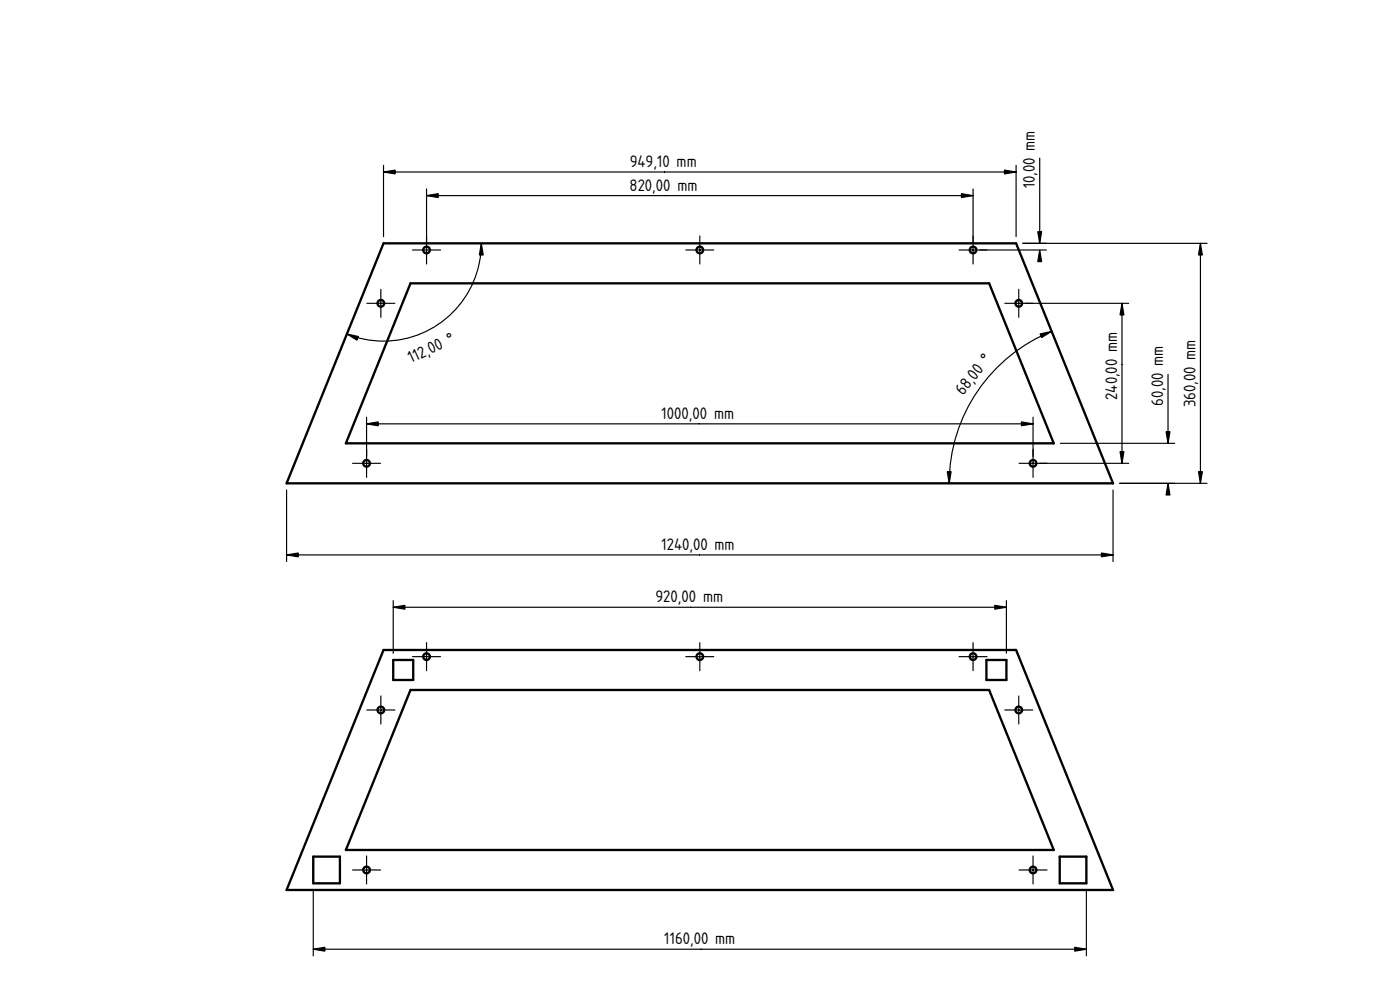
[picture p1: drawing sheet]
<svg xmlns="http://www.w3.org/2000/svg" width="420mm" height="297mm" viewBox="0 0 420 297" stroke-linecap="round" stroke-linejoin="round" font-family="sans-serif">
<path d="M210 109h.1" fill="none" stroke="#000" stroke-width=".3"/>
<path d="M123.2 85h173.6l19.4 48h-212.4z" fill-rule="evenodd" fill="#fff"/>
<path d="M210 109h.1" fill="none" stroke="#000" stroke-width=".3"/>
<g fill="#fff">
<circle cx="114.3" cy="91" r="1"/>
<circle cx="305.7" cy="91" r="1"/>
<circle cx="292" cy="75" r="1"/>
<circle cx="210" cy="75" r="1"/>
<circle cx="310" cy="139" r="1"/>
<circle cx="128" cy="75" r="1"/>
<circle cx="110" cy="139" r="1"/>
</g>
<g fill="none" stroke="#000" stroke-width=".7">
<path d="M115.1 73h189.8l29.1 72h-248zM123.2 85h173.6l19.4 48h-212.4z"/>
<circle cx="128" cy="75" r="1"/>
<circle cx="210" cy="75" r="1"/>
<circle cx="292" cy="75" r="1"/>
<circle cx="114.3" cy="91" r="1"/>
<circle cx="305.7" cy="91" r="1"/>
<circle cx="110" cy="139" r="1"/>
<circle cx="310" cy="139" r="1"/>
</g>
<g fill="#000" stroke="#000" stroke-width=".35">
<path d="M115.1 51.6l3.5-.6v1.2zM128 58.7l3.5-.6v1.2zM288.5 58.1l3.5 .6-3.5 .6zM301.4 51l3.5 .6-3.5 .6zM144.4 73l.6 3.5h-1.1zM312 75l.6 3.5h-1.2zM311.4 69.5h1.2l-.6 3.5zM360.3 73l.5 3.5h-1.1zM312.2 100.2l3.4-.8-3 1.9zM336.7 91l.6 3.5h-1.2zM104.1 100.2l3.5 .8-.5 1.1zM110 127.2l3.5-.6v1.2z"/>
<path d="M306.5 126.6l3.5 .6-3.5 .6zM336.1 135.5h1.2l-.6 3.5zM350 129.5h1.1l-.6 3.5zM284.3 141.5h1.2l-.6 3.5zM350.5 145l.6 3.5h-1.1zM359.7 141.5h1.1l-.5 3.5zM86 166.5l3.5-.6v1.2zM330.5 165.9l3.5 .6-3.5 .6z"/>
<path d="M128 70.8v8.4zM123.8 75h8.4z" fill-rule="evenodd"/>
<path d="M210 70.8v8.4zM205.8 75h8.4z" fill-rule="evenodd"/>
<path d="M292 70.8v8.4zM287.8 75h8.4z" fill-rule="evenodd"/>
<path d="M114.3 86.8v8.4zM110.1 91h8.4z" fill-rule="evenodd"/>
<path d="M305.7 86.8v8.4zM301.5 91h8.4z" fill-rule="evenodd"/>
<path d="M110 134.8v8.4zM105.8 139h8.4z" fill-rule="evenodd"/>
<path d="M310 134.8v8.4zM305.8 139h8.4z" fill-rule="evenodd"/>
</g>
<path d="M210 109h.1" fill="none" stroke="#000" stroke-width=".3"/>
<g fill="none" stroke="#000" stroke-width=".35">
<path d="M115.1 49.6v21.4M115.1 51.6h189.8M128 56.7v16.3M128 58.7h164M292 56.7v16.3M304.9 49.6v21.4M312 47.5v25.5M144.4 73a29.3 29.3 0 0 1-40.3 27.2M294 75h20M306.9 73h55.4M360.3 73v72M307.7 91h31"/>
<path d="M315.6 99.4a49.2 49.2 0 0 0-30.7 45.6M336.7 91v48M350.5 112.3v20.7M110 125.2v11.8M110 127.2h200M310 125.2v11.8M312 139h26.7M318.2 133h34.3M86 147v21.5M334 147v21.5M336 145h26.3M86 166.5h248"/>
</g>
<path d="M115.1 195h189.8l29.1 72h-248z" fill-rule="evenodd" fill="#fff"/>
<path d="M210 231h.1" fill="none" stroke="#000" stroke-width=".3"/>
<path d="M123.2 207h173.6l19.4 48h-212.4z" fill-rule="evenodd" fill="#fff"/>
<path d="M210 231h.1" fill="none" stroke="#000" stroke-width=".3"/>
<g fill="#fff">
<path d="M318 257h8v8h-8z" fill-rule="evenodd"/>
<path d="M94 257h8v8h-8z" fill-rule="evenodd"/>
<path d="M296 198h6v6h-6z" fill-rule="evenodd"/>
<path d="M118 198h6v6h-6z" fill-rule="evenodd"/>
<circle cx="114.3" cy="213" r="1"/>
<circle cx="305.7" cy="213" r="1"/>
<circle cx="292" cy="197" r="1"/>
<circle cx="210" cy="197" r="1"/>
<circle cx="310" cy="261" r="1"/>
<circle cx="128" cy="197" r="1"/>
<circle cx="110" cy="261" r="1"/>
</g>
<g fill="none" stroke="#000" stroke-width=".7">
<path d="M115.1 195h189.8l29.1 72h-248zM118 198h6v6h-6zM296 198h6v6h-6zM123.2 207h173.6l19.4 48h-212.4zM94 257h8v8h-8zM318 257h8v8h-8z"/>
<circle cx="128" cy="197" r="1"/>
<circle cx="210" cy="197" r="1"/>
<circle cx="292" cy="197" r="1"/>
<circle cx="114.3" cy="213" r="1"/>
<circle cx="305.7" cy="213" r="1"/>
<circle cx="110" cy="261" r="1"/>
<circle cx="310" cy="261" r="1"/>
</g>
<g fill="#000" stroke="#000" stroke-width=".35">
<path d="M118 182.2l3.5-.6v1.2zM298.5 181.6l3.5 .6-3.5 .6zM94 284.8l3.5-.6v1.2zM322.5 284.2l3.5 .6-3.5 .6z"/>
<path d="M114.3 208.8v8.4zM110.1 213h8.4z" fill-rule="evenodd"/>
<path d="M128 192.8v8.4zM123.8 197h8.4z" fill-rule="evenodd"/>
<path d="M210 192.8v8.4zM205.8 197h8.4z" fill-rule="evenodd"/>
<path d="M292 192.8v8.4zM287.8 197h8.4z" fill-rule="evenodd"/>
<path d="M305.7 208.8v8.4zM301.5 213h8.4z" fill-rule="evenodd"/>
<path d="M110 256.8v8.4zM105.8 261h8.4z" fill-rule="evenodd"/>
<path d="M310 256.8v8.4zM305.8 261h8.4z" fill-rule="evenodd"/>
</g>
<path d="M210 231h.1" fill="none" stroke="#000" stroke-width=".3"/>
<path d="M118 180.2v15.8M118 182.2h184M302 180.2v15.8M94 267v19.8M326 267v19.8M94 284.8h232" fill="none" stroke="#000" stroke-width=".35"/>
<g font-size="4.7">
<text x="189" y="50.2">949,10 mm</text>
<text x="188.9" y="57.2">820,00 mm</text>
<text x="310.6" y="56.5" transform="rotate(-90 310.6 56.5)">10,00 mm</text>
<text x="123.4" y="109" transform="rotate(-25 123.4 109)">112,00 °</text>
<text x="296.7" y="109.3" transform="rotate(-52 296.7 109.3)">°</text>
<text x="289" y="118.9" transform="rotate(-52 289 118.9)">68,0</text>
<text x="335.3" y="120" transform="rotate(-90 335.3 120)">240,00 mm</text>
<text x="198.6" y="125.7">1000,00 mm</text>
<text x="349.1" y="121.8" transform="rotate(-90 349.1 121.8)">60,00 mm</text>
<text x="358.8" y="122.2" transform="rotate(-90 358.8 122.2)">360,00 mm</text>
<text x="198.5" y="165">1240,00 mm</text>
<text x="196.7" y="180.8">920,00 mm</text>
<text x="199.4" y="283.4">1160,00 mm</text>
</g>
</svg>
